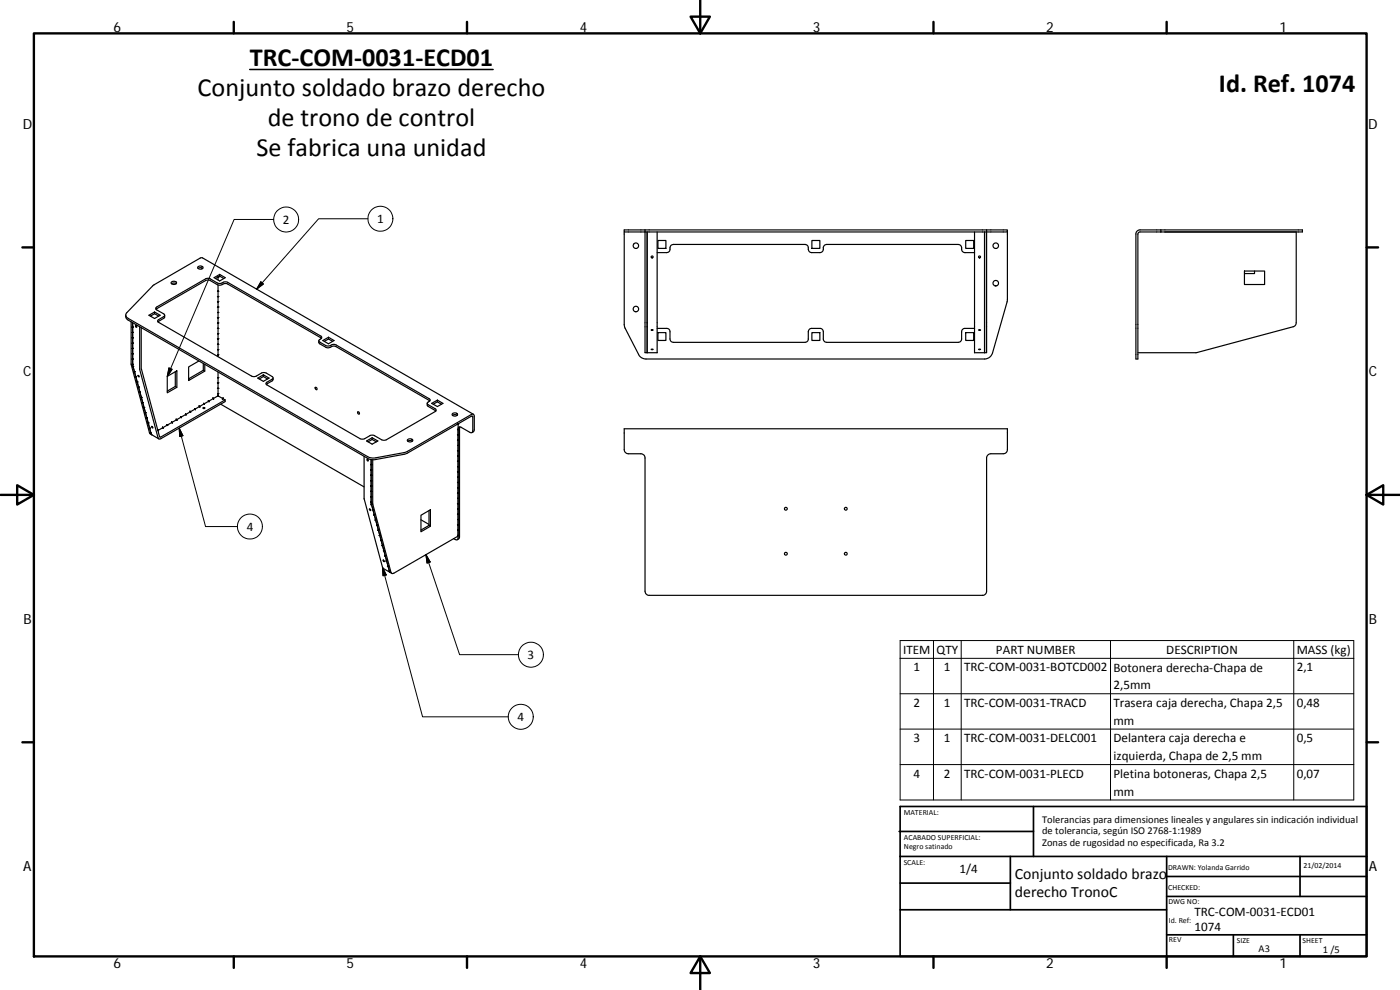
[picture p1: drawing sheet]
<svg xmlns="http://www.w3.org/2000/svg" width="420mm" height="297mm" viewBox="0 0 420 297" stroke-linecap="round" stroke-linejoin="round" font-family="sans-serif">
<g fill="none" stroke="#000" stroke-width=".36">
<path d="M187.3 69.6l.1 28.1 4.3 8.6a2.41 2.41 0 0 0 2.2 1.4h101.6a2.49 2.49 0 0 0 2.4-1.8l4.4-15.7v-20.6M193.6 69v36.8h.6M193.6 69h102.5M193.6 69h-6.3v.6h108.8v-.6M194.2 69.6v36.2M197.2 75.8h2.9a1.22 1.22 0 0 0 1-1.7l.4-.5 .6-.3h39.5a1.2 1.2 0 0 1 1 1.7l.2 .4 .6 .4h2.7a1.22 1.22 0 0 0 1-1.7l.4-.5 .6-.3h39.5a1.23 1.23 0 0 1 1 1.7l.4 .6 .6 .2h2.9M197.2 69.6v36.2h-3M197.5 72.2h2.3v2.3h-2.3zM243.7 72.2h2.4v2.3h-2.4zM289.8 72.2h2.4v2.3h-2.4zM292.5 69.6v36.2h3M295.5 69.6v36.2"/>
<path d="M296.1 69h6.2v.6h-6.2v36.2h-.6M348.4 69h42.5v.6h-42.5M348.4 69h-6.3a1.2 1.2 0 0 0-1.2 1.2v37.5h.6v-37.5l.2-.4 .4-.2h6.3M348.4 69v.6M389 69.6v27.2l-.4 1-29.6 8h-17.5M37.8 94.5v.9l.7 .7 72.4 41.7 1.6 .1 9.5-1.8 19.7-11.3 .2 .3v4.1a.54 .54 0 0 1-.3 .6 .54 .54 0 0 1-.6-.1l-2.7-1.5a.53 .53 0 0 0-.6-.1 .53 .53 0 0 0-.2 .6M39.4 96.6v12.8l5.5 20.5 .7 .6M39.8 96.8v12.8l5.8 20.9M41.9 98v12.9l5.7 20.7h.7l19.3-11.1v-.5M42.4 98.3v12.2l5.6 20.6 19.6-11.1M44.7 94.6l1.7-1 1.7 1-1.7 1zM46.4 94.1l1.2 .7"/>
<path d="M46.4 93.6v.5l-1.3 .7M46.8 92.4l15.1-8.8h1l2.3 1.3a2.16 2.16 0 0 0 2.1-.3h.9l28.3 16.5a.9 .9 0 0 1-.8 .9l.3 .7 1.8 1a2.5 2.5 0 0 0 2.3-.4l.8 .2 28.1 16.3a.94 .94 0 0 1-.7 1l.1 .5 2.4 1.4v.7l-14.9 8.6h-1.2l-2.9-1.4h-.6l-1.9 1.1h-1.1l-28.1-16.2-.2-.6 1.9-1.2 .1-.4-2-1.4h-1.3l-2.1 1.1-1-.2-28.1-16.2v-.6l1.7-1 .3-.5-.3-.3-2.1-1.2zM46.8 92.8l15.1-8.7h1l2.3 1.3a2.16 2.16 0 0 0 2.1-.3h.9l28.3 16.4M49.4 94.6l-.1 .8-1.9 1.2M51.5 84.6a.78 .78 0 0 1 .9-.3 .78 .78 0 0 1 .5 .8 .91 .91 0 0 1-1.5-.3zM51.5 85.1a1.16 1.16 0 0 1 1.4 0M59.4 80a.79 .79 0 0 1 .9-.2 .79 .79 0 0 1 .5 .7 .78 .78 0 0 1-.9 .3 .78 .78 0 0 1-.5-.8zM59.4 80.5a1.13 1.13 0 0 1 1.4 0M60.6 80.4v.3M64.3 83.3l1.6-1 1.7 1-1.7 1zM65.4 83.1v.9M65.4 85.5v21.5"/>
<path d="M65.9 82.8l1.3 .8M65.9 82.3v.5l-1.2 .8M195.4 99h.6zM197.2 98.5h2.9l.6 .2 .4 .6 .1 2.9 .3 .3 .6 .2h39.5l.6-.2 .4-.5 .1-2.9 .5-.5 .4-.1h2.5l.6 .2 .4 .6v2.7l.4 .5 .6 .2h39.5l.6-.2 .3-.3 .1-2.9 .4-.6 .6-.2h2.9M197.5 99.8h2.3v2.4h-2.3zM243.7 99.8h2.4v2.4h-2.4zM289.8 99.8h2.4v2.4h-2.4zM293.7 99h.6zM373.5 81.3h6v4.1h-6zM376.5 81.3v.8h-3M41.4 112.6l.4 .5zM50.2 112.9l2.9-1.6v4.9l-2.9 1.7z"/>
<path d="M52.6 116l.5 .2M52.6 111.5v4.5M52.6 116l-2.4 1.3M59.7 108.3l-3.1 1.8v4.1l4.9-2.8v-2.1M61 109.1v2M61 111.1l.5 .3M61 111.1l-4.4 2.6M65.4 111.6v7.2M65.4 118.8l2.2 1.2M65.4 118.8l-18 10.4M77.4 113.5l1.6-1 1.7 1-1.7 .9zM79 113l1.3 .7"/>
<path d="M79 113l-1.2 .7M79 112.5v.5M81.9 113.4l-.1 .8-1.9 1.1M94.6 116.3a.34 .34 0 0 1 .5 .1 .34 .34 0 0 1-.3 .5zM95.7 102.3v.7l2.1 1.2a2.5 2.5 0 0 0 2.3-.4l.8 .2 28.1 16.3M96.9 102.2l1.7-1 1.7 1-1.7 .9zM98.6 101.2v.5l-1.3 .7M98.6 101.7l1.2 .7M195.4 104.8h.6zM293.7 104.8h.6zM45.5 127.9l.4 .5zM45.6 130.5l2.1 1.2"/>
<path d="M66.2 121.3l43.1 24.8M109.3 136.9v12.8l5.5 20.7 2.3 1.4M110 132.3l1.7-1 1.7 1-1.7 1zM111.4 137.9v13.1l5.7 20.8M111.7 131.3v.5l-1.2 .8M111.7 131.8l1.2 .8M111.9 137.9v13.3l5.6 20.8h.7l19.3-11.2M122.3 131.9a.81 .81 0 0 1 .9-.3 .81 .81 0 0 1 .6 .8 .81 .81 0 0 1-.9 .3 .81 .81 0 0 1-.6-.8zM122.4 132.4a1.2 1.2 0 0 1 1.4 0M128.2 121l.1 .8 2.5 1.5M129.5 121l1.8-.9 1.6 .9-1.6 1zM131.3 120.1v.5l-1.3 .7"/>
<path d="M131.3 120.6l1.2 .7M135.8 124.1a.81 .81 0 0 1 .9-.3 .81 .81 0 0 1 .5 .8 .81 .81 0 0 1-.9 .3 .81 .81 0 0 1-.5-.8zM135.8 124.6a1.16 1.16 0 0 1 1.4 0M137.5 127.2v34.2a.54 .54 0 0 1-.3 .5 .54 .54 0 0 1-.6 0l-.5-.3M138 128.1l-.1 33-.1 .5-.6 .3M142.1 124.3l-81.3-46.9h-.7l-14.1 8.2-8 8.2a1.03 1.03 0 0 0 .5 1.7l72.4 41.8 1.6 .1 9.5-1.8 19.4-11.2a.54 .54 0 0 1 .7-.1 .54 .54 0 0 1 .2 .6v4.3l-.7 .6M187.3 128.7h115v6.2a1.23 1.23 0 0 1-1.2 1.2h-3.7a1.3 1.3 0 0 0-1.3 1.3v40a1.23 1.23 0 0 1-1.3 1.2h-100a1.26 1.26 0 0 1-1.2-1.2v-40a1.23 1.23 0 0 0-1.2-1.3h-3.8a1.26 1.26 0 0 1-1.3-1.2zM110.9 152.7l.4 .5zM126.3 154.6l2.9-1.6v4.9l-2.9 1.7zM126.3 156l2.4 1.4M128.7 153.2v4.4M128.7 157.6l.5 .3"/>
<path d="M128.7 157.6l-2.4 1.4M114.9 168l.4 .5zM117.1 171.8l.5 .2"/>
<circle cx="190.8" cy="73.7" r=".83"/>
<circle cx="195.7" cy="77.1" r=".3"/>
<circle cx="294" cy="77.1" r=".3"/>
<circle cx="298.8" cy="73.7" r=".83"/>
<circle cx="40.9" cy="97.9" r=".26"/>
<circle cx="190.8" cy="92.7" r=".82"/>
<circle cx="298.8" cy="85" r=".82"/>
<circle cx="61.1" cy="122.4" r=".26"/>
<circle cx="107.6" cy="124" r=".36"/>
<circle cx="110.4" cy="138" r=".26"/>
<circle cx="235.8" cy="152.6" r=".42"/>
<circle cx="253.8" cy="152.6" r=".42"/>
<circle cx="235.9" cy="166.2" r=".43"/>
<circle cx="253.8" cy="166.1" r=".43"/>
</g>
<g fill="none" stroke="#000" stroke-width=".3">
<path d="M82.1 65.8h-11.8l-20.1 47.1M110.4 65.6h-14.8l-18.6 21.2M39.6 99.8h.4M39.6 98.2h.4M65.2 83.2h.4M65.2 87.4h.4M65.2 88.9h.4M65.2 90.5h.4M65.2 92.1h.4M65.2 93.7h.4M65.2 95.3h.4M65.2 96.9h.4"/>
<path d="M65.2 98.5h.4M78.3 84.6l.7 .6-2 1.6zM39.6 109.3h.4M39.6 107.7h.4M39.6 106.2h.4M39.6 104.6h.4M39.6 103h.4M39.6 101.4h.4M40.1 110l-.4 .1M40.5 111.5l-.3 .2M40.9 113.1l-.3 .1M41.4 114.6l-.4 .1"/>
<path d="M41.8 116.1l-.4 .1M42.2 117.7l-.4 .1M42.6 119.2l-.4 .1M50.7 110.4l1 .4-1.5 2.1zM63.9 119.4l.2 .4M65.2 100.1h.4M65.2 101.7h.4M65.2 103.3h.4M65.2 104.9h.4M65.2 106.5h.4M65.2 113.3h.4M65.2 114.9h.4"/>
<path d="M65.2 116.5h.4M65.2 118.1h.4M65.3 118.6l.2 .4M66.9 119.4l-.2 .3M43 120.8l-.4 .1M43.4 122.3l-.4 .1M43.8 123.8l-.4 .2M44.2 125.4l-.3 .1M44.7 126.9l-.4 .1M45.1 128.5l-.4 .1M45.5 130l-.4 .1M47.4 129l.2 .3"/>
<path d="M48.7 128.2l.2 .3M50.1 127.4l.2 .3M51.5 126.6l.2 .3M52.9 125.8l.2 .3M53.8 128.4l7.9 29.6h9.6M53.8 128.4l1.1 2.3-1 .3zM54.2 125l.3 .3M55.6 124.2l.2 .3M57 123.4l.2 .3M58.4 122.6l.2 .3M59.7 121.8l.3 .4M61.1 121l.2 .3"/>
<path d="M62.5 120.2l.2 .3M111.2 139.4h.4M137.3 127.3h.4M137.3 128.8h.4M137.3 130.4h.4M137.3 132h.4M137.3 133.6h.4M137.3 135.2h.4M137.3 136.8h.4M137.3 138.4h.4M137.3 140h.4M111.2 150.7h.4"/>
<path d="M111.2 149.1h.4M111.2 147.5h.4M111.2 145.8h.4M111.2 144.3h.4M111.2 142.6h.4M111.2 141h.4M111.7 151.4h-.4M112.1 152.9l-.4 .1M112.5 154.4l-.3 .1M113 156h-.4M113.4 157.5l-.4 .1M113.8 159l-.4 .1"/>
<path d="M137.3 141.5h.4M137.3 143.2h.4M137.3 144.7h.4M137.3 146.3h.4M137.3 147.9h.4M137.3 149.5h.4M137.3 151.1h.4M137.3 152.7h.4M137.3 154.3h.4M137.3 155.9h.4M137.3 157.4h.4M137.3 159h.4"/>
<path d="M114.2 160.6l-.4 .1M114.6 162.1l-.4 .1M114.8 170.2l12 44.9h25.7M114.8 170.2l1.1 2.3-1 .3zM115 163.6l-.4 .1M115.4 165.2l-.3 .1M115.8 166.7l-.3 .1M116.2 168.2l-.3 .1M116.6 169.8l-.3 .1M117.1 171.3l-.4 .1M127.8 166.4l1.3 2.2-.9 .4zM127.8 166.4l10.1 30h17.7"/>
<path d="M137.3 160.6h.4M270.1 192.2h136.2v47.8h-136.2zM270.1 197.5h136.2M280.2 192.2v47.8M288.5 192.2v47.8M333.3 192.2v47.8M388.3 192.2v47.8M270.1 208.2h136.2M270.1 218.8h136.2M270.1 229.4h136.2"/>
<circle cx="85.9" cy="65.9" r="3.7"/>
<circle cx="114.2" cy="65.6" r="3.8"/>
<circle cx="75" cy="158" r="3.8"/>
<circle cx="159.3" cy="196.4" r="3.7"/>
<circle cx="156.3" cy="215.1" r="3.7"/>
</g>
<g fill="none" stroke="#000" stroke-width=".71">
<path d="M10.2 10h399.9v277h-399.9zM70.2 6.6v3.4M140.2 6.6v3.4M207.3 5h5.8l-2.9 5zM210.2 0v10M280.2 6.6v3.4M350.1 6.6v3.4M6.7 74.2h3.5M410.1 74.2h3.5M.2 148.5h10M5.2 145.6l5 2.9-5 2.9zM410.1 148.5l5-2.9v5.8z"/>
<path d="M410.1 148.5h10M6.7 222.7h3.5M410.1 222.7h3.5M70.2 287v3.4M140.2 287v3.4M210.2 287l2.9 5h-5.8zM210.2 287v10M280.2 287v3.4M350.1 287v3.4"/>
</g>
<g fill="none" stroke="#000" stroke-width=".51">
<path d="M269.8 249.5h40.4M270.1 242h140v45h-140zM270.1 257h140M303.2 257v16M310.2 242v15M350.1 257v30M390.2 257v12M270.1 265h33.1M270.1 273h80M350.1 269h60M350.1 263h60M350.1 280.5h60"/>
<path d="M370.2 280.5v6.5M390.2 280.5v6.5"/>
</g>
<path d="M74.9 20.8h73.1" fill="none" stroke="#000" stroke-width=".46"/>
<path d="M78.3 84.6l.7 .6-2 1.6zM50.7 110.4l1 .4-1.5 2.1zM53.8 128.4l1.1 2.3-1 .3zM114.8 170.2l1.1 2.3-1 .3zM127.8 166.4l1.3 2.2-.9 .4z" fill="#000" stroke="#000" stroke-width=".3"/>
<g font-size="7.9">
<text x="75" y="19.7">TRC‐COM‐0031‐ECD01</text>
<text x="59.3" y="28.7">Conjunto soldado brazo derecho</text>
<text x="365.8" y="27.7">Id. Ref. 1074</text>
<text x="80.4" y="37.7">de trono de control</text>
<text x="77" y="46.7">Se fabrica una unidad</text>
</g>
<g font-size="4.7">
<text x="304.6" y="263.9">Conjunto soldado brazo</text>
<text x="304.6" y="269.3">derecho TronoC</text>
</g>
<g font-size="4.2">
<text x="34" y="9.6">6</text>
<text x="104" y="9.6">5</text>
<text x="174" y="9.6">4</text>
<text x="244" y="9.6">3</text>
<text x="314" y="9.6">2</text>
<text x="384" y="9.6">1</text>
<text x="6.8" y="38.7">D</text>
<text x="410.6" y="38.7">D</text>
<text x="7" y="112.9">C</text>
<text x="410.8" y="112.9">C</text>
<text x="7" y="187.1">B</text>
<text x="410.8" y="187.1">B</text>
<text x="7" y="261.3">A</text>
<text x="410.8" y="261.3">A</text>
<text x="34" y="290.4">6</text>
<text x="104" y="290.4">5</text>
<text x="174" y="290.4">4</text>
<text x="244" y="290.4">3</text>
<text x="314" y="290.4">2</text>
<text x="384" y="290.4">1</text>
</g>
<g font-size="3.9">
<text x="84.9" y="67.2">2</text>
<text x="113.2" y="66.9">1</text>
<text x="74" y="159.2">4</text>
<text x="158.4" y="197.7">3</text>
<text x="271" y="196.1">ITEM</text>
<text x="281" y="196.1">QTY</text>
<text x="298.9" y="196.1">PART NUMBER</text>
<text x="350" y="196.1">DESCRIPTION</text>
<text x="389.2" y="196.2">MASS (kg)</text>
<text x="274.2" y="201.4">1</text>
<text x="283.3" y="201.4">1</text>
<text x="289.4" y="201.4">TRC‐COM‐0031‐BOTCD002</text>
<text x="334.2" y="201.5">Botonera derecha‐Chapa de</text>
<text x="389.2" y="201.4">2,1</text>
<text x="334.2" y="206.8">2,5mm</text>
<text x="274.2" y="212">2</text>
<text x="283.3" y="212">1</text>
<text x="289.4" y="212">TRC‐COM‐0031‐TRACD</text>
<text x="334.2" y="212.1">Trasera caja derecha, Chapa 2,5</text>
<text x="389.2" y="212">0,48</text>
<text x="155.3" y="216.3">4</text>
<text x="334.2" y="217.4">mm</text>
<text x="274.2" y="222.7">3</text>
<text x="283.3" y="222.7">1</text>
<text x="289.4" y="222.7">TRC‐COM‐0031‐DELC001</text>
<text x="334.2" y="222.8">Delantera caja derecha e</text>
<text x="389.2" y="222.7">0,5</text>
<text x="274.2" y="233.3">4</text>
<text x="283.3" y="233.3">2</text>
<text x="289.4" y="233.3">TRC‐COM‐0031‐PLECD</text>
<text x="334.2" y="233.4">Pletina botoneras, Chapa 2,5</text>
<text x="334.2" y="228">izquierda, Chapa de 2,5 mm</text>
<text x="389.2" y="233.3">0,07</text>
<text x="334.2" y="238.7">mm</text>
<text x="287.9" y="261.9">1/4</text>
<text x="358.5" y="274.9">TRC‐COM‐0031‐ECD01</text>
<text x="358.5" y="279.4">1074</text>
</g>
<g font-size="3.1">
<text x="312.8" y="246.8">Tolerancias para dimensiones lineales y angulares sin indicación individual</text>
<text x="312.8" y="250.4">de tolerancia, según ISO 2768‐1:1989</text>
<text x="312.8" y="254">Zonas de rugosidad no especificada, Ra 3.2</text>
<text x="377.7" y="285.6">A3</text>
<text x="397" y="285.8">1 /5</text>
</g>
<g font-size="2.4">
<text x="271.2" y="244.4">MATERIAL:</text>
<text x="271.3" y="251.9">ACABADO SUPERFICIAL:</text>
<text x="271.3" y="254.6">Negro satinado</text>
<text x="271.2" y="259.7">SCALE:</text>
<text x="350.6" y="260.9">DRAWN: Yolanda Garrido</text>
<text x="391.2" y="260.6">21/02/2014</text>
<text x="350.6" y="267">CHECKED:</text>
<text x="350.6" y="271.4">DWG NO:</text>
<text x="350.8" y="276.8">Id. Ref:</text>
<text x="350.8" y="282.8">REV</text>
<text x="371.2" y="282.9">SIZE</text>
<text x="390.9" y="282.9">SHEET</text>
</g>
</svg>
